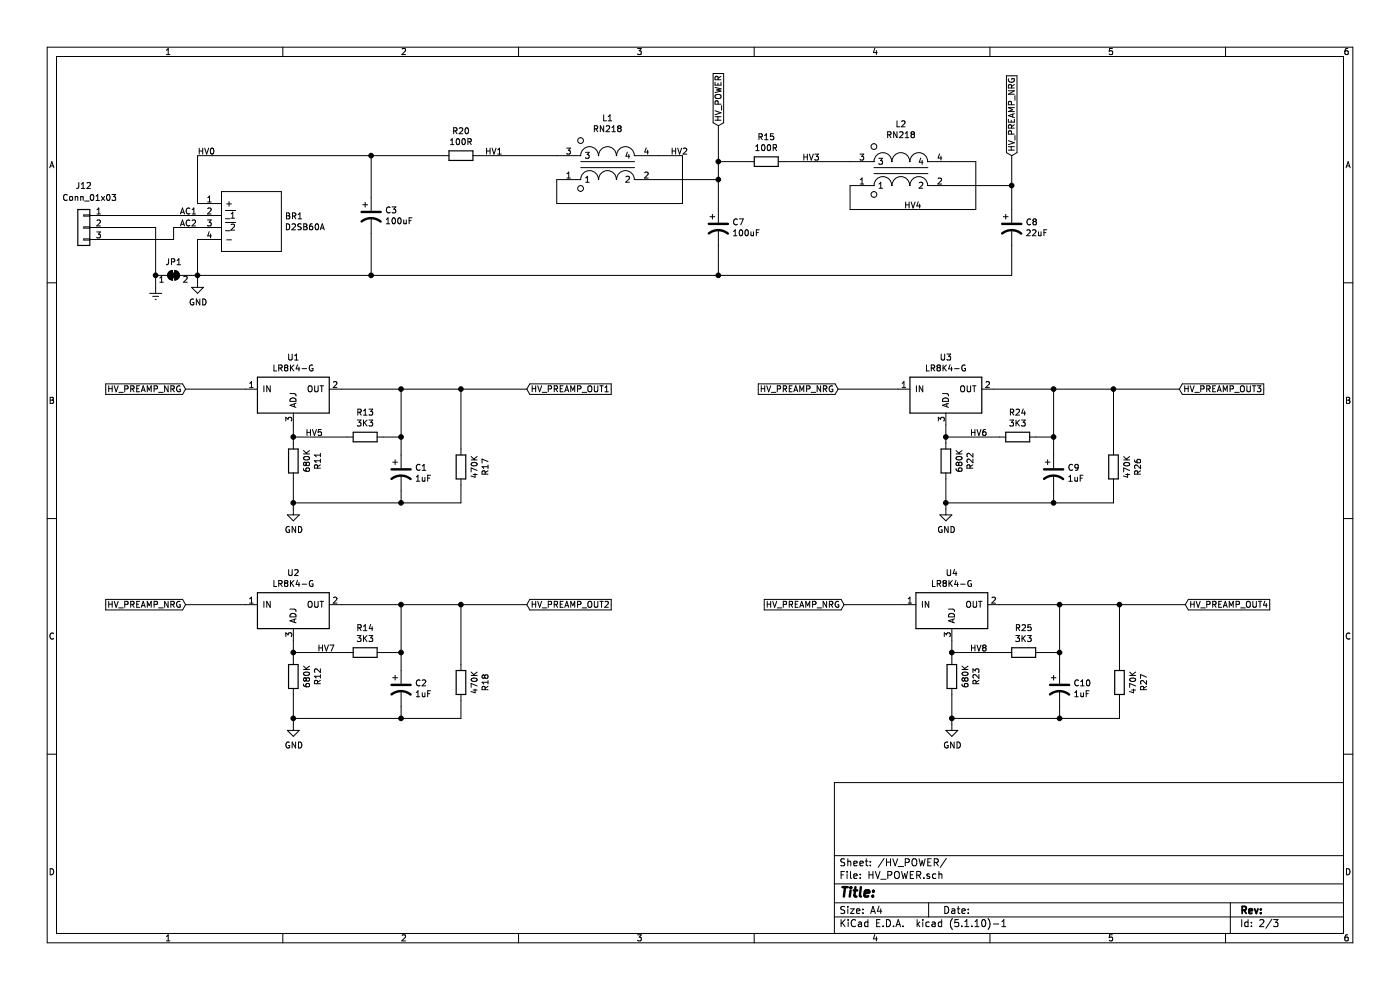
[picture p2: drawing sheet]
EESchema Schematic File Version 4
EELAYER 30 0
EELAYER END
$Descr A4 11693 8268
encoding utf-8
Sheet 2 3
Title ""
Date ""
Rev ""
Comp ""
Comment1 ""
Comment2 ""
Comment3 ""
Comment4 ""
$EndDescr
$Comp
L Diode_Bridge:D2SB60A BR1
U 1 1
P 1650 1700
F 0 "BR1" H 2378 1596 50  0000 L CNN
F 1 "D2SB60A" H 2378 1505 50  0000 L CNN
F 2 "TO500P370X2000X1400-4P" H 2400 1800 50  0001 L CNN
F 3 "http://akizukidenshi.com/download/ds/shindengen/D2SB60A.pdf" H 2400 1700 50  0001 L CNN
F 4 "Bridge Rectifiers Bridge" H 2400 1600 50  0001 L CNN "NOTE"
F 5 "3.7" H 2400 1500 50  0001 L CNN "Height"
F 6 "Shindengen" H 2400 1400 50  0001 L CNN "Manufacturer_Name"
F 7 "D2SB60A" H 2400 1300 50  0001 L CNN "PN"
F 8 "M: 821-D2SB60D2G" H 2400 1200 50  0001 L CNN "FORNITORE"
F 9 "https://www.mouser.com/Search/Refine.aspx?Keyword=N%2FA" H 2400 1100 50  0001 L CNN "Mouser Price/Stock"
	1    1650 1700
	1    0    0    -1  
$EndComp
Wire Wire Line
	1650 2000 1650 2300
$Comp
L power:GND #PWR020
U 1 1
P 1650 2350
F 0 "#PWR020" H 1650 2100 50  0001 C CNN
F 1 "GND" H 1655 2177 50  0000 C CNN
F 2 "" H 1650 2350 50  0001 C CNN
F 3 "" H 1650 2350 50  0001 C CNN
	1    1650 2350
	1    0    0    -1  
$EndComp
Wire Wire Line
	1650 1700 1650 1300
$Comp
L power:Earth #PWR019
U 1 1
P 1300 2400
F 0 "#PWR019" H 1300 2150 50  0001 C CNN
F 1 "Earth" H 1300 2250 50  0001 C CNN
F 2 "" H 1300 2400 50  0001 C CNN
F 3 "~" H 1300 2400 50  0001 C CNN
	1    1300 2400
	1    0    0    -1  
$EndComp
$Comp
L Jumper:SolderJumper_2_Bridged JP1
U 1 1
P 1450 2300
F 0 "JP1" H 1450 2413 50  0000 C CNN
F 1 "SolderJumper_2_Bridged" H 1450 2414 50  0001 C CNN
F 2 "Jumper:SolderJumper-2_P1.3mm_Bridged_Pad1.0x1.5mm" H 1450 2300 50  0001 C CNN
F 3 "~" H 1450 2300 50  0001 C CNN
	1    1450 2300
	1    0    0    -1  
$EndComp
Wire Wire Line
	1300 2400 1300 2300
Wire Wire Line
	1600 2300 1650 2300
Connection ~ 1650 2300
Wire Wire Line
	1650 2300 1650 2350
$Comp
L Connector_Generic:Conn_01x03 J12
U 1 1
P 700 1900
F 0 "J12" H 700 2250 50  0000 C CNN
F 1 "Conn_01x03" H 650 2150 50  0000 C CNN
F 2 "Connector_Phoenix_GMSTB:PhoenixContact_GMSTBVA_2,5_3-G_1x03_P7.50mm_Vertical" H 700 1900 50  0001 C CNN
F 3 "~" H 700 1900 50  0001 C CNN
F 4 "1766673" H 700 1900 50  0001 C CNN "PN"
F 5 "M: 651-1766673" H 700 1900 50  0001 C CNN "FORNITORE"
F 6 "Phoenix Contact: Morsettiere innestabili 3 Pos 7.5mm pitch Through Hole Header" H 700 1900 50  0001 C CNN "NOTE"
	1    700  1900
	-1   0    0    -1  
$EndComp
Text Label 1500 1800 0    50   ~ 0
AC1
Text Label 1500 1900 0    50   ~ 0
AC2
Connection ~ 1300 2300
$Comp
L Device:CP1 C3
U 1 1
P 3100 1800
F 0 "C3" H 3215 1846 50  0000 L CNN
F 1 "100uF" H 3215 1755 50  0000 L CNN
F 2 "Capacitor_THT:CP_Radial_D18.0mm_P7.50mm" H 3100 1800 50  0001 C CNN
F 3 "~" H 3100 1800 50  0001 C CNN
F 4 "ESH107M450AN2AA" H 3100 1800 50  0001 C CNN "PN"
F 5 "M: 80-ESH107M450AN2AA" H 3100 1800 50  0001 C CNN "FORNITORE"
F 6 "KEMET Condensatori elettrolitici in alluminio - conduttori radiali 450V 100uF 105C 2k Hour Radial" H 3100 1800 50  0001 C CNN "NOTE"
	1    3100 1800
	1    0    0    -1  
$EndComp
Wire Wire Line
	3100 1650 3100 1300
Connection ~ 3100 1300
Wire Wire Line
	3100 1950 3100 2300
Wire Wire Line
	1650 2300 3100 2300
Connection ~ 3100 2300
$Comp
L Device:R R20
U 1 1
P 3850 1300
F 0 "R20" V 3643 1300 50  0000 C CNN
F 1 "100R" V 3734 1300 50  0000 C CNN
F 2 "Resistor_SMD:R_2512_6332Metric_Pad1.40x3.35mm_HandSolder" V 3780 1300 50  0001 C CNN
F 3 "~" H 3850 1300 50  0001 C CNN
F 4 "CRGP2512F100R" V 3850 1300 50  0001 C CNN "PN"
F 5 "M: 279-CRGP2512F100R" V 3850 1300 50  0001 C CNN "FORNITORE"
F 6 "Resistori a pellicola spessa - SMD CRGP 2512 100R 1% SMD Resistor" V 3850 1300 50  0001 C CNN "NOTE"
	1    3850 1300
	0    1    1    0   
$EndComp
$Comp
L Device:CP1 C7
U 1 1
P 6000 1900
F 0 "C7" H 6115 1946 50  0000 L CNN
F 1 "100uF" H 6115 1855 50  0000 L CNN
F 2 "Capacitor_THT:CP_Radial_D18.0mm_P7.50mm" H 6000 1900 50  0001 C CNN
F 3 "~" H 6000 1900 50  0001 C CNN
F 4 "ESH107M450AN2AA" H 6000 1900 50  0001 C CNN "PN"
F 5 "M: 80-ESH107M450AN2AA" H 6000 1900 50  0001 C CNN "FORNITORE"
F 6 "KEMET Condensatori elettrolitici in alluminio - conduttori radiali 450V 100uF 105C 2k Hour Radial" H 6000 1900 50  0001 C CNN "NOTE"
	1    6000 1900
	1    0    0    -1  
$EndComp
Text GLabel 6000 1050 1    50   Input ~ 0
HV_POWER
Text Label 4050 1300 0    50   ~ 0
HV1
$Comp
L Regulator_Linear:LR8K4-G U1
U 1 1
P 2450 3250
F 0 "U1" H 2450 3517 50  0000 C CNN
F 1 "LR8K4-G" H 2450 3426 50  0000 C CNN
F 2 "Package_TO_SOT_SMD:TO-252-2" H 2450 2800 50  0001 C CNN
F 3 "http://ww1.microchip.com/downloads/en/DeviceDoc/20005399B.pdf" H 2450 3250 50  0001 C CNN
	1    2450 3250
	1    0    0    -1  
$EndComp
Text GLabel 1550 3250 0    50   Input ~ 0
HV_PREAMP_NRG
$Comp
L Device:R R11
U 1 1
P 2450 3850
F 0 "R11" V 2243 3850 50  0000 C CNN
F 1 "680K" V 2334 3850 50  0000 C CNN
F 2 "Resistor_SMD:R_2512_6332Metric_Pad1.40x3.35mm_HandSolder" V 2380 3850 50  0001 C CNN
F 3 "~" H 2450 3850 50  0001 C CNN
F 4 "CRGP2512F680K" V 2450 3850 50  0001 C CNN "PN"
F 5 "M: 279-CRGP2512F680K" V 2450 3850 50  0001 C CNN "FORNITORE"
F 6 "Resistori a pellicola spessa - SMD CRGP 2512 680K 1% SMD Resistor" V 2450 3850 50  0001 C CNN "NOTE"
	1    2450 3850
	-1   0    0    1   
$EndComp
Wire Wire Line
	2450 3700 2450 3650
$Comp
L Device:R R13
U 1 1
P 3050 3650
F 0 "R13" V 2843 3650 50  0000 C CNN
F 1 "3K3" V 2934 3650 50  0000 C CNN
F 2 "Resistor_SMD:R_1206_3216Metric_Pad1.30x1.75mm_HandSolder" V 2980 3650 50  0001 C CNN
F 3 "~" H 3050 3650 50  0001 C CNN
F 4 "CRCW12063K30FKTA" V 3050 3650 50  0001 C CNN "PN"
F 5 "M: 71-CRCW1206-3.3K" V 3050 3650 50  0001 C CNN "FORNITORE"
F 6 "Resistori a pellicola spessa - SMD 1/4watt 3.3Kohms 1%" V 3050 3650 50  0001 C CNN "NOTE"
	1    3050 3650
	0    1    1    0   
$EndComp
Wire Wire Line
	2900 3650 2450 3650
Connection ~ 2450 3650
Wire Wire Line
	2450 3650 2450 3550
Wire Wire Line
	3200 3650 3350 3650
Wire Wire Line
	3350 3650 3350 3250
Wire Wire Line
	3350 3250 2850 3250
Wire Wire Line
	2050 3250 1550 3250
$Comp
L power:GND #PWR017
U 1 1
P 2450 4250
F 0 "#PWR017" H 2450 4000 50  0001 C CNN
F 1 "GND" H 2455 4077 50  0000 C CNN
F 2 "" H 2450 4250 50  0001 C CNN
F 3 "" H 2450 4250 50  0001 C CNN
	1    2450 4250
	1    0    0    -1  
$EndComp
Wire Wire Line
	2450 4000 2450 4200
$Comp
L Device:CP1 C1
U 1 1
P 3350 3950
F 0 "C1" H 3465 3996 50  0000 L CNN
F 1 "1uF" H 3465 3905 50  0000 L CNN
F 2 "Capacitor_THT:CP_Radial_D8.0mm_P3.50mm" H 3350 3950 50  0001 C CNN
F 3 "~" H 3350 3950 50  0001 C CNN
F 4 "ESE105M450AG3AA" H 3350 3950 50  0001 C CNN "PN"
F 5 "M: 80-ESE105M450AG3AA" H 3350 3950 50  0001 C CNN "FORNITORE"
F 6 "Condensatori elettrolitici in alluminio - conduttori radiali 450V 1.0uF 105C 1k Hour Radial" H 3350 3950 50  0001 C CNN "NOTE"
	1    3350 3950
	1    0    0    -1  
$EndComp
Wire Wire Line
	3350 3800 3350 3650
Connection ~ 3350 3650
Wire Wire Line
	2450 4200 3350 4200
Wire Wire Line
	3350 4200 3350 4100
Connection ~ 2450 4200
Wire Wire Line
	2450 4200 2450 4250
$Comp
L Device:R R17
U 1 1
P 3850 3900
F 0 "R17" V 3643 3900 50  0000 C CNN
F 1 "470K" V 3734 3900 50  0000 C CNN
F 2 "Resistor_SMD:R_2512_6332Metric_Pad1.40x3.35mm_HandSolder" V 3780 3900 50  0001 C CNN
F 3 "~" H 3850 3900 50  0001 C CNN
F 4 "CRGP2512F470K" V 3850 3900 50  0001 C CNN "PN"
F 5 "M: 279-CRGP2512F470K" V 3850 3900 50  0001 C CNN "FORNITORE"
F 6 "Resistori a pellicola spessa - SMD CRGP 2512 470K 1% SMD Resistor" V 3850 3900 50  0001 C CNN "NOTE"
	1    3850 3900
	-1   0    0    1   
$EndComp
Wire Wire Line
	3350 3250 3850 3250
Wire Wire Line
	3850 3250 3850 3750
Connection ~ 3350 3250
Wire Wire Line
	3350 4200 3850 4200
Wire Wire Line
	3850 4200 3850 4050
Connection ~ 3350 4200
Wire Wire Line
	3850 3250 4400 3250
Connection ~ 3850 3250
Text GLabel 4400 3250 2    50   Input ~ 0
HV_PREAMP_OUT1
$Comp
L Regulator_Linear:LR8K4-G U2
U 1 1
P 2450 5050
F 0 "U2" H 2450 5317 50  0000 C CNN
F 1 "LR8K4-G" H 2450 5226 50  0000 C CNN
F 2 "Package_TO_SOT_SMD:TO-252-2" H 2450 4600 50  0001 C CNN
F 3 "http://ww1.microchip.com/downloads/en/DeviceDoc/20005399B.pdf" H 2450 5050 50  0001 C CNN
	1    2450 5050
	1    0    0    -1  
$EndComp
Text GLabel 1550 5050 0    50   Input ~ 0
HV_PREAMP_NRG
Wire Wire Line
	2450 5500 2450 5450
Wire Wire Line
	2900 5450 2450 5450
Connection ~ 2450 5450
Wire Wire Line
	2450 5450 2450 5350
Wire Wire Line
	3200 5450 3350 5450
Wire Wire Line
	3350 5450 3350 5050
Wire Wire Line
	3350 5050 2850 5050
Wire Wire Line
	2050 5050 1550 5050
$Comp
L power:GND #PWR018
U 1 1
P 2450 6050
F 0 "#PWR018" H 2450 5800 50  0001 C CNN
F 1 "GND" H 2455 5877 50  0000 C CNN
F 2 "" H 2450 6050 50  0001 C CNN
F 3 "" H 2450 6050 50  0001 C CNN
	1    2450 6050
	1    0    0    -1  
$EndComp
Wire Wire Line
	2450 5800 2450 6000
$Comp
L Device:CP1 C2
U 1 1
P 3350 5750
F 0 "C2" H 3465 5796 50  0000 L CNN
F 1 "1uF" H 3465 5705 50  0000 L CNN
F 2 "Capacitor_THT:CP_Radial_D8.0mm_P3.50mm" H 3350 5750 50  0001 C CNN
F 3 "~" H 3350 5750 50  0001 C CNN
F 4 "ESE105M450AG3AA" H 3350 5750 50  0001 C CNN "PN"
F 5 "M: 80-ESE105M450AG3AA" H 3350 5750 50  0001 C CNN "FORNITORE"
F 6 "Condensatori elettrolitici in alluminio - conduttori radiali 450V 1.0uF 105C 1k Hour Radial" H 3350 5750 50  0001 C CNN "NOTE"
	1    3350 5750
	1    0    0    -1  
$EndComp
Wire Wire Line
	3350 5600 3350 5450
Connection ~ 3350 5450
Wire Wire Line
	2450 6000 3350 6000
Wire Wire Line
	3350 6000 3350 5900
Connection ~ 2450 6000
Wire Wire Line
	2450 6000 2450 6050
Wire Wire Line
	3350 5050 3850 5050
Wire Wire Line
	3850 5050 3850 5550
Connection ~ 3350 5050
Wire Wire Line
	3350 6000 3850 6000
Wire Wire Line
	3850 6000 3850 5850
Connection ~ 3350 6000
Wire Wire Line
	3850 5050 4400 5050
Connection ~ 3850 5050
Text GLabel 4400 5050 2    50   Input ~ 0
HV_PREAMP_OUT2
$Comp
L Regulator_Linear:LR8K4-G U3
U 1 1
P 7900 3250
F 0 "U3" H 7900 3517 50  0000 C CNN
F 1 "LR8K4-G" H 7900 3426 50  0000 C CNN
F 2 "Package_TO_SOT_SMD:TO-252-2" H 7900 2800 50  0001 C CNN
F 3 "http://ww1.microchip.com/downloads/en/DeviceDoc/20005399B.pdf" H 7900 3250 50  0001 C CNN
	1    7900 3250
	1    0    0    -1  
$EndComp
Text GLabel 7000 3250 0    50   Input ~ 0
HV_PREAMP_NRG
Wire Wire Line
	7900 3700 7900 3650
Wire Wire Line
	8350 3650 7900 3650
Connection ~ 7900 3650
Wire Wire Line
	7900 3650 7900 3550
Wire Wire Line
	8650 3650 8800 3650
Wire Wire Line
	8800 3650 8800 3250
Wire Wire Line
	8800 3250 8300 3250
Wire Wire Line
	7500 3250 7000 3250
$Comp
L power:GND #PWR021
U 1 1
P 7900 4250
F 0 "#PWR021" H 7900 4000 50  0001 C CNN
F 1 "GND" H 7905 4077 50  0000 C CNN
F 2 "" H 7900 4250 50  0001 C CNN
F 3 "" H 7900 4250 50  0001 C CNN
	1    7900 4250
	1    0    0    -1  
$EndComp
Wire Wire Line
	7900 4000 7900 4200
$Comp
L Device:CP1 C9
U 1 1
P 8800 3950
F 0 "C9" H 8915 3996 50  0000 L CNN
F 1 "1uF" H 8915 3905 50  0000 L CNN
F 2 "Capacitor_THT:CP_Radial_D8.0mm_P3.50mm" H 8800 3950 50  0001 C CNN
F 3 "~" H 8800 3950 50  0001 C CNN
F 4 "ESE105M450AG3AA" H 8800 3950 50  0001 C CNN "PN"
F 5 "M: 80-ESE105M450AG3AA" H 8800 3950 50  0001 C CNN "FORNITORE"
F 6 "Condensatori elettrolitici in alluminio - conduttori radiali 450V 1.0uF 105C 1k Hour Radial" H 8800 3950 50  0001 C CNN "NOTE"
	1    8800 3950
	1    0    0    -1  
$EndComp
Wire Wire Line
	8800 3800 8800 3650
Connection ~ 8800 3650
Wire Wire Line
	7900 4200 8800 4200
Wire Wire Line
	8800 4200 8800 4100
Connection ~ 7900 4200
Wire Wire Line
	7900 4200 7900 4250
Wire Wire Line
	8800 3250 9300 3250
Wire Wire Line
	9300 3250 9300 3750
Connection ~ 8800 3250
Wire Wire Line
	8800 4200 9300 4200
Wire Wire Line
	9300 4200 9300 4050
Connection ~ 8800 4200
Wire Wire Line
	9300 3250 9850 3250
Connection ~ 9300 3250
Text GLabel 9850 3250 2    50   Input ~ 0
HV_PREAMP_OUT3
$Comp
L Regulator_Linear:LR8K4-G U4
U 1 1
P 7950 5050
F 0 "U4" H 7950 5317 50  0000 C CNN
F 1 "LR8K4-G" H 7950 5226 50  0000 C CNN
F 2 "Package_TO_SOT_SMD:TO-252-2" H 7950 4600 50  0001 C CNN
F 3 "http://ww1.microchip.com/downloads/en/DeviceDoc/20005399B.pdf" H 7950 5050 50  0001 C CNN
	1    7950 5050
	1    0    0    -1  
$EndComp
Text GLabel 7050 5050 0    50   Input ~ 0
HV_PREAMP_NRG
Wire Wire Line
	7950 5500 7950 5450
Wire Wire Line
	8400 5450 7950 5450
Connection ~ 7950 5450
Wire Wire Line
	7950 5450 7950 5350
Wire Wire Line
	8700 5450 8850 5450
Wire Wire Line
	8850 5450 8850 5050
Wire Wire Line
	8850 5050 8350 5050
Wire Wire Line
	7550 5050 7050 5050
$Comp
L power:GND #PWR022
U 1 1
P 7950 6050
F 0 "#PWR022" H 7950 5800 50  0001 C CNN
F 1 "GND" H 7955 5877 50  0000 C CNN
F 2 "" H 7950 6050 50  0001 C CNN
F 3 "" H 7950 6050 50  0001 C CNN
	1    7950 6050
	1    0    0    -1  
$EndComp
Wire Wire Line
	7950 5800 7950 6000
$Comp
L Device:CP1 C10
U 1 1
P 8850 5750
F 0 "C10" H 8965 5796 50  0000 L CNN
F 1 "1uF" H 8965 5705 50  0000 L CNN
F 2 "Capacitor_THT:CP_Radial_D8.0mm_P3.50mm" H 8850 5750 50  0001 C CNN
F 3 "~" H 8850 5750 50  0001 C CNN
F 4 "ESE105M450AG3AA" H 8850 5750 50  0001 C CNN "PN"
F 5 "M: 80-ESE105M450AG3AA" H 8850 5750 50  0001 C CNN "FORNITORE"
F 6 "Condensatori elettrolitici in alluminio - conduttori radiali 450V 1.0uF 105C 1k Hour Radial" H 8850 5750 50  0001 C CNN "NOTE"
	1    8850 5750
	1    0    0    -1  
$EndComp
Wire Wire Line
	8850 5600 8850 5450
Connection ~ 8850 5450
Wire Wire Line
	7950 6000 8850 6000
Wire Wire Line
	8850 6000 8850 5900
Connection ~ 7950 6000
Wire Wire Line
	7950 6000 7950 6050
Wire Wire Line
	8850 5050 9350 5050
Wire Wire Line
	9350 5050 9350 5550
Connection ~ 8850 5050
Wire Wire Line
	8850 6000 9350 6000
Wire Wire Line
	9350 6000 9350 5850
Connection ~ 8850 6000
Wire Wire Line
	9350 5050 9900 5050
Connection ~ 9350 5050
Text GLabel 9900 5050 2    50   Input ~ 0
HV_PREAMP_OUT4
Text Label 1650 1300 0    50   ~ 0
HV0
$Comp
L Induttanze:RN218-XXXX L1
U 1 1
P 4700 1300
F 0 "L1" H 5075 1615 50  0000 C CNN
F 1 "RN218" H 5075 1524 50  0000 C CNN
F 2 "Inductor_THT:Choke_Schaffner_RN218-04-12.5x18.0mm" H 5350 1400 50  0001 L CNN
F 3 "https://componentsearchengine.com/Datasheets/1/RN218-0.9-02-27M.pdf" H 5500 1300 50  0001 L CNN
F 4 "Common Mode Chokes / Filters 0.4A 100mH 2100mOhm Vertical TH Choke" H 5500 1200 50  0001 L CNN "NOTE"
F 5 "RN218-0.4-02-100M" H 4700 1300 50  0001 C CNN "PN"
F 6 "M: 631-RN218-0.4-02100M" H 4700 1300 50  0001 C CNN "FORNITORE"
	1    4700 1300
	1    0    0    -1  
$EndComp
Text GLabel 8450 1300 1    50   Input ~ 0
HV_PREAMP_NRG
$Comp
L Device:CP1 C8
U 1 1
P 8450 1900
F 0 "C8" H 8565 1946 50  0000 L CNN
F 1 "22uF" H 8565 1855 50  0000 L CNN
F 2 "Capacitor_THT:CP_Radial_D12.5mm_P5.00mm" H 8450 1900 50  0001 C CNN
F 3 "~" H 8450 1900 50  0001 C CNN
F 4 "B43821A9226M" H 8450 1900 50  0001 C CNN "PN"
F 5 "M: 871-B43821A9226M" H 8450 1900 50  0001 C CNN "FORNITORE"
F 6 "Condensatori elettrolitici in alluminio - conduttori radiali 400VDC 22uF 20% STD Leads" H 8450 1900 50  0001 C CNN "NOTE"
	1    8450 1900
	1    0    0    -1  
$EndComp
Wire Wire Line
	3100 2300 6000 2300
Wire Wire Line
	4650 1500 4650 1700
Wire Wire Line
	4650 1700 5700 1700
Wire Wire Line
	5700 1300 5700 1700
Wire Wire Line
	5700 1300 5500 1300
Wire Wire Line
	5500 1500 6000 1500
Wire Wire Line
	6000 2050 6000 2300
Connection ~ 6000 2300
Wire Wire Line
	6000 1750 6000 1500
Wire Wire Line
	6000 1500 6000 1350
Connection ~ 6000 1500
Wire Wire Line
	6250 1350 6000 1350
Connection ~ 6000 1350
Wire Wire Line
	6000 1350 6000 1050
$Comp
L Induttanze:RN218-XXXX L2
U 1 1
P 7150 1350
F 0 "L2" H 7525 1665 50  0000 C CNN
F 1 "RN218" H 7525 1574 50  0000 C CNN
F 2 "Inductor_THT:Choke_Schaffner_RN218-04-12.5x18.0mm" H 7800 1450 50  0001 L CNN
F 3 "https://componentsearchengine.com/Datasheets/1/RN218-0.9-02-27M.pdf" H 7950 1350 50  0001 L CNN
F 4 "Common Mode Chokes / Filters 0.4A 100mH 2100mOhm Vertical TH Choke" H 7950 1250 50  0001 L CNN "NOTE"
F 5 "RN218-0.4-02-100M" H 7150 1350 50  0001 C CNN "PN"
F 6 "M: 631-RN218-0.4-02100M" H 7150 1350 50  0001 C CNN "FORNITORE"
	1    7150 1350
	1    0    0    -1  
$EndComp
Wire Wire Line
	7100 1350 6550 1350
Wire Wire Line
	7100 1550 7100 1750
Wire Wire Line
	7100 1750 8150 1750
Wire Wire Line
	8150 1350 8150 1750
Wire Wire Line
	8150 1350 7950 1350
Wire Wire Line
	7950 1550 8450 1550
Wire Wire Line
	8450 1750 8450 1550
Wire Wire Line
	8450 2050 8450 2300
Wire Wire Line
	6000 2300 8450 2300
Wire Wire Line
	8450 1550 8450 1300
Connection ~ 8450 1550
Wire Wire Line
	3100 1300 3700 1300
Wire Wire Line
	4000 1300 4650 1300
$Comp
L Device:R R15
U 1 1
P 6400 1350
F 0 "R15" V 6193 1350 50  0000 C CNN
F 1 "100R" V 6284 1350 50  0000 C CNN
F 2 "Resistor_SMD:R_2512_6332Metric_Pad1.40x3.35mm_HandSolder" V 6330 1350 50  0001 C CNN
F 3 "~" H 6400 1350 50  0001 C CNN
F 4 "CRGP2512F100R" V 6400 1350 50  0001 C CNN "PN"
F 5 "M: 279-CRGP2512F100R" V 6400 1350 50  0001 C CNN "FORNITORE"
F 6 "Resistori a pellicola spessa - SMD CRGP 2512 100R 1% SMD Resistor" V 6400 1350 50  0001 C CNN "NOTE"
	1    6400 1350
	0    1    1    0   
$EndComp
Wire Wire Line
	1650 1300 3100 1300
$Comp
L Device:R R14
U 1 1
P 3050 5450
F 0 "R14" V 2843 5450 50  0000 C CNN
F 1 "3K3" V 2934 5450 50  0000 C CNN
F 2 "Resistor_SMD:R_1206_3216Metric_Pad1.30x1.75mm_HandSolder" V 2980 5450 50  0001 C CNN
F 3 "~" H 3050 5450 50  0001 C CNN
F 4 "CRCW12063K30FKTA" V 3050 5450 50  0001 C CNN "PN"
F 5 "M: 71-CRCW1206-3.3K" V 3050 5450 50  0001 C CNN "FORNITORE"
F 6 "Resistori a pellicola spessa - SMD 1/4watt 3.3Kohms 1%" V 3050 5450 50  0001 C CNN "NOTE"
	1    3050 5450
	0    1    1    0   
$EndComp
$Comp
L Device:R R24
U 1 1
P 8500 3650
F 0 "R24" V 8293 3650 50  0000 C CNN
F 1 "3K3" V 8384 3650 50  0000 C CNN
F 2 "Resistor_SMD:R_1206_3216Metric_Pad1.30x1.75mm_HandSolder" V 8430 3650 50  0001 C CNN
F 3 "~" H 8500 3650 50  0001 C CNN
F 4 "CRCW12063K30FKTA" V 8500 3650 50  0001 C CNN "PN"
F 5 "M: 71-CRCW1206-3.3K" V 8500 3650 50  0001 C CNN "FORNITORE"
F 6 "Resistori a pellicola spessa - SMD 1/4watt 3.3Kohms 1%" V 8500 3650 50  0001 C CNN "NOTE"
	1    8500 3650
	0    1    1    0   
$EndComp
$Comp
L Device:R R25
U 1 1
P 8550 5450
F 0 "R25" V 8343 5450 50  0000 C CNN
F 1 "3K3" V 8434 5450 50  0000 C CNN
F 2 "Resistor_SMD:R_1206_3216Metric_Pad1.30x1.75mm_HandSolder" V 8480 5450 50  0001 C CNN
F 3 "~" H 8550 5450 50  0001 C CNN
F 4 "CRCW12063K30FKTA" V 8550 5450 50  0001 C CNN "PN"
F 5 "M: 71-CRCW1206-3.3K" V 8550 5450 50  0001 C CNN "FORNITORE"
F 6 "Resistori a pellicola spessa - SMD 1/4watt 3.3Kohms 1%" V 8550 5450 50  0001 C CNN "NOTE"
	1    8550 5450
	0    1    1    0   
$EndComp
$Comp
L Device:R R22
U 1 1
P 7900 3850
F 0 "R22" V 7693 3850 50  0000 C CNN
F 1 "680K" V 7784 3850 50  0000 C CNN
F 2 "Resistor_SMD:R_2512_6332Metric_Pad1.40x3.35mm_HandSolder" V 7830 3850 50  0001 C CNN
F 3 "~" H 7900 3850 50  0001 C CNN
F 4 "CRGP2512F680K" V 7900 3850 50  0001 C CNN "PN"
F 5 "M: 279-CRGP2512F680K" V 7900 3850 50  0001 C CNN "FORNITORE"
F 6 "Resistori a pellicola spessa - SMD CRGP 2512 680K 1% SMD Resistor" V 7900 3850 50  0001 C CNN "NOTE"
	1    7900 3850
	-1   0    0    1   
$EndComp
$Comp
L Device:R R12
U 1 1
P 2450 5650
F 0 "R12" V 2243 5650 50  0000 C CNN
F 1 "680K" V 2334 5650 50  0000 C CNN
F 2 "Resistor_SMD:R_2512_6332Metric_Pad1.40x3.35mm_HandSolder" V 2380 5650 50  0001 C CNN
F 3 "~" H 2450 5650 50  0001 C CNN
F 4 "CRGP2512F680K" V 2450 5650 50  0001 C CNN "PN"
F 5 "M: 279-CRGP2512F680K" V 2450 5650 50  0001 C CNN "FORNITORE"
F 6 "Resistori a pellicola spessa - SMD CRGP 2512 680K 1% SMD Resistor" V 2450 5650 50  0001 C CNN "NOTE"
	1    2450 5650
	-1   0    0    1   
$EndComp
$Comp
L Device:R R23
U 1 1
P 7950 5650
F 0 "R23" V 7743 5650 50  0000 C CNN
F 1 "680K" V 7834 5650 50  0000 C CNN
F 2 "Resistor_SMD:R_2512_6332Metric_Pad1.40x3.35mm_HandSolder" V 7880 5650 50  0001 C CNN
F 3 "~" H 7950 5650 50  0001 C CNN
F 4 "CRGP2512F680K" V 7950 5650 50  0001 C CNN "PN"
F 5 "M: 279-CRGP2512F680K" V 7950 5650 50  0001 C CNN "FORNITORE"
F 6 "Resistori a pellicola spessa - SMD CRGP 2512 680K 1% SMD Resistor" V 7950 5650 50  0001 C CNN "NOTE"
	1    7950 5650
	-1   0    0    1   
$EndComp
$Comp
L Device:R R18
U 1 1
P 3850 5700
F 0 "R18" V 3643 5700 50  0000 C CNN
F 1 "470K" V 3734 5700 50  0000 C CNN
F 2 "Resistor_SMD:R_2512_6332Metric_Pad1.40x3.35mm_HandSolder" V 3780 5700 50  0001 C CNN
F 3 "~" H 3850 5700 50  0001 C CNN
F 4 "CRGP2512F470K" V 3850 5700 50  0001 C CNN "PN"
F 5 "M: 279-CRGP2512F470K" V 3850 5700 50  0001 C CNN "FORNITORE"
F 6 "Resistori a pellicola spessa - SMD CRGP 2512 470K 1% SMD Resistor" V 3850 5700 50  0001 C CNN "NOTE"
	1    3850 5700
	-1   0    0    1   
$EndComp
$Comp
L Device:R R26
U 1 1
P 9300 3900
F 0 "R26" V 9093 3900 50  0000 C CNN
F 1 "470K" V 9184 3900 50  0000 C CNN
F 2 "Resistor_SMD:R_2512_6332Metric_Pad1.40x3.35mm_HandSolder" V 9230 3900 50  0001 C CNN
F 3 "~" H 9300 3900 50  0001 C CNN
F 4 "CRGP2512F470K" V 9300 3900 50  0001 C CNN "PN"
F 5 "M: 279-CRGP2512F470K" V 9300 3900 50  0001 C CNN "FORNITORE"
F 6 "Resistori a pellicola spessa - SMD CRGP 2512 470K 1% SMD Resistor" V 9300 3900 50  0001 C CNN "NOTE"
	1    9300 3900
	-1   0    0    1   
$EndComp
$Comp
L Device:R R27
U 1 1
P 9350 5700
F 0 "R27" V 9143 5700 50  0000 C CNN
F 1 "470K" V 9234 5700 50  0000 C CNN
F 2 "Resistor_SMD:R_2512_6332Metric_Pad1.40x3.35mm_HandSolder" V 9280 5700 50  0001 C CNN
F 3 "~" H 9350 5700 50  0001 C CNN
F 4 "CRGP2512F470K" V 9350 5700 50  0001 C CNN "PN"
F 5 "M: 279-CRGP2512F470K" V 9350 5700 50  0001 C CNN "FORNITORE"
F 6 "Resistori a pellicola spessa - SMD CRGP 2512 470K 1% SMD Resistor" V 9350 5700 50  0001 C CNN "NOTE"
	1    9350 5700
	-1   0    0    1   
$EndComp
Wire Wire Line
	900  2000 1450 2000
Wire Wire Line
	1450 2000 1450 1900
Wire Wire Line
	1450 1900 1650 1900
Wire Wire Line
	900  1800 1650 1800
Wire Wire Line
	900  1900 1300 1900
Wire Wire Line
	1300 1900 1300 2300
Text Label 5600 1300 0    50   ~ 0
HV2
Text Label 6700 1350 0    50   ~ 0
HV3
Text Label 7550 1750 0    50   ~ 0
HV4
Text Label 2550 3650 0    50   ~ 0
HV5
Text Label 8100 3650 0    50   ~ 0
HV6
Text Label 2650 5450 0    50   ~ 0
HV7
Text Label 8100 5450 0    50   ~ 0
HV8
$EndSCHEMATC
